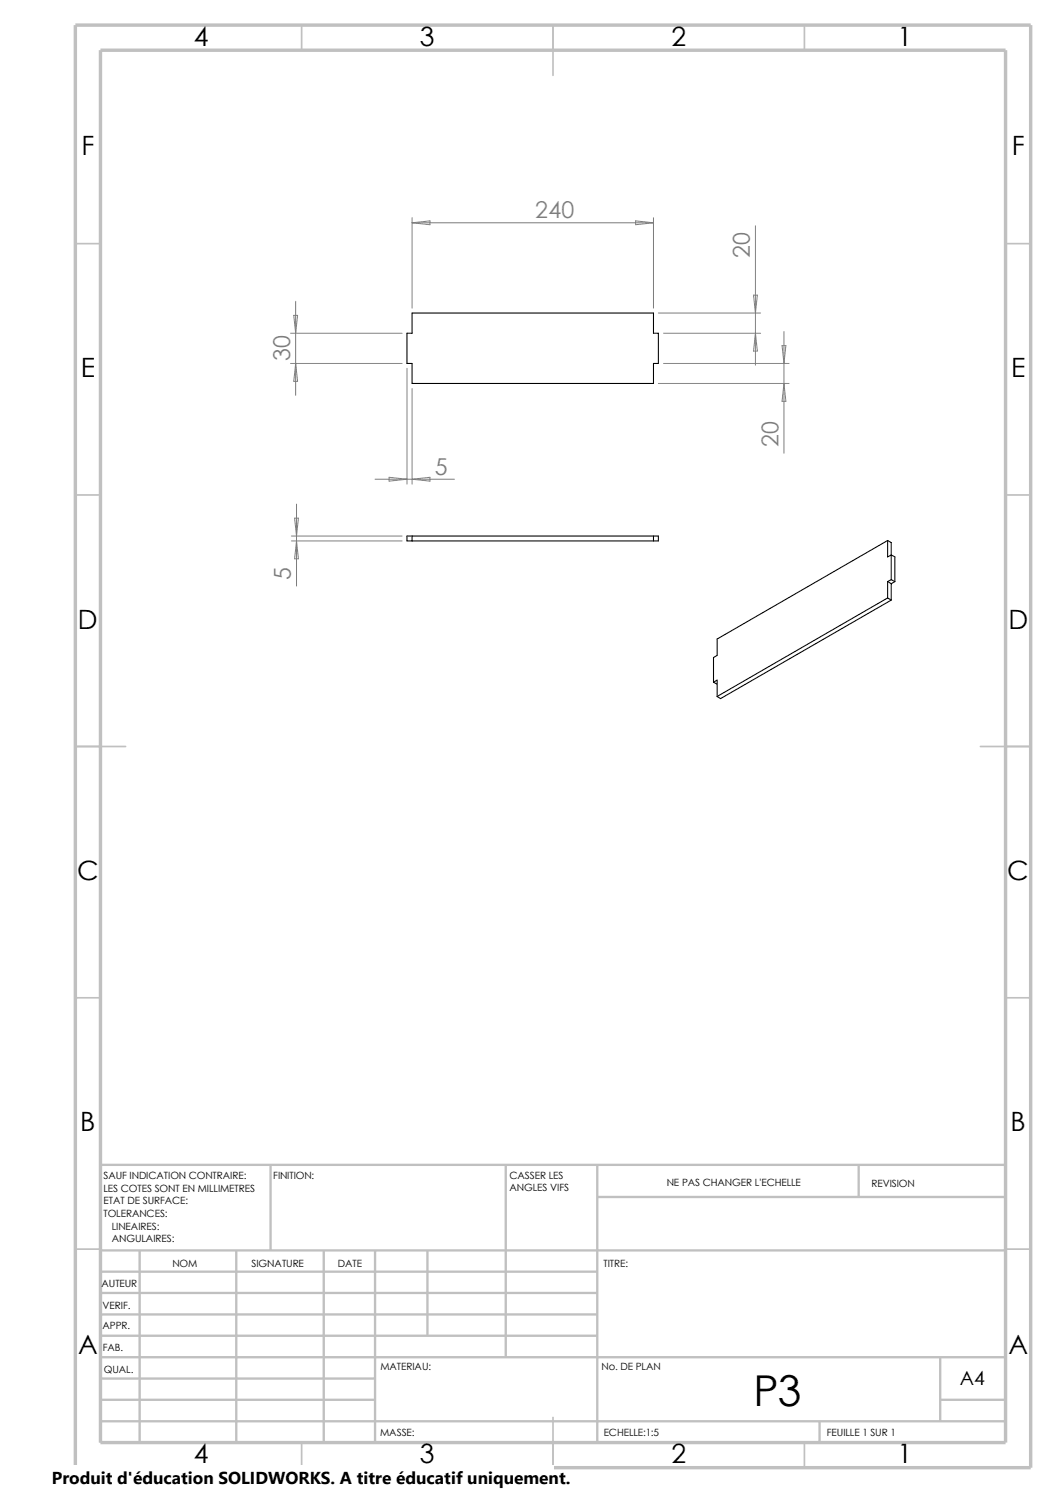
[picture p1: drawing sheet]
<svg xmlns="http://www.w3.org/2000/svg" width="210mm" height="297mm" viewBox="0 0 210 297" stroke-linecap="round" stroke-linejoin="round" font-family="sans-serif">
<g fill="none" stroke="#c0c0c0" stroke-width=".34">
<path d="M60 5v5M110 5v10M160 5v5M15 48.5h5M200 48.5h5M15 98.5h5M200 98.5h5M15 148.5h10M195 148.5h10M15 198.5h5M200 198.5h5M15 248.5h5"/>
<path d="M200 248.5h5M60 287v5M110 282v10M160 287v5"/>
</g>
<g fill="none" stroke="#c0c0c0" stroke-width=".47">
<path d="M53.8 231.7v17.1M100.6 231.7v38.3M118.8 231.7v55.3M118.8 238.1h81.2M170.8 231.7v6.4M200 231.7h-180v55.3M20 248.8h180M20 257.2h98.8M20 253h98.8M27.8 248.8v38.2M47 248.8v38.2M64.4 248.8v38.2"/>
<path d="M74.6 248.8v38.2M85 248.8v16.9M20 265.7h98.8M20 261.5h98.8M20 278.5h54.6M20 274.2h54.6M20 270h180M187 278.5h13M187 270v12.7M20 282.7h180M163 282.7v4.3"/>
</g>
<path d="M15 5h190v287h-190zM20 10h180v277h-180z" fill="none" stroke="#c0c0c0" stroke-width=".68" stroke-linecap="butt"/>
<g fill="none" stroke="#000" stroke-width=".21">
<path d="M82 62.3h48v4h.9v6h-.9v4h-48v-4h-1.1v-6h1.1zM80.9 106.6h50v1h-50zM82 106.6v1M130 106.6v1M176.5 107.5l-33.9 19.6v3.3l-.7 .4v4.9M176.5 107.5v3.3l.7-.4 .8 .4v4.9M176.5 115.7v3.3M176.5 107.5l.7 .4v7.4M176.5 119l-33.9 19.6M176.5 119l.7 .4M176.5 115.7l.7 .4M177.2 116.1v3.3"/>
<path d="M177.2 115.3l-.7 .4M177.2 119.4l-33.9 19.6-.7-.4M177.2 115.3l.8 .4M178 115.7l-.8 .4M141.9 135.7l.7-.4v3.3M141.9 135.7l.7 .4"/>
</g>
<g fill="none" stroke="#808080" stroke-width=".2">
<path d="M58.8 59.9v18.8M82 44.3l3.5-.4v.8zM82 43.3v18M82 44.3h48M126.4 43.9l3.6 .4-3.6 .4zM130 43.3v18M149.9 58.7h.7l-.4 3.6zM150.2 44.9v27.7M57.8 72.3h22.2M57.8 66.3h22.2M58.4 62.7h.8l-.4 3.6zM58.8 72.3l.4 3.6h-.8z"/>
<path d="M80.9 73.3v23M82 77.3v19M130.9 62.3h20.4M130.9 76.3h26M132 72.3h24.9M132 66.3h19.3M150.2 66.3l.4 3.5h-.7zM155.5 68.7h.8l-.4 3.6zM155.9 76.3l.4 3.5h-.8zM155.9 66v24.2M74.6 95.3h15.8M77.4 95l3.5 .3-3.5 .4z"/>
<path d="M82 95.3l3.5-.3v.7zM58 106.6h22M58 107.6h22M58.6 103.1h.8l-.4 3.5zM59 100.3v16.3M59 107.6l.4 3.6h-.8z"/>
</g>
<path d="M10.3 291.5h99.8v5.5h-99.8z" fill="#fff"/>
<text font-size="8.5" x="149.9" y="279.7">P3</text>
<g font-size="5.3">
<text x="38.5" y="9.1">4</text>
<text x="83.5" y="9.1">3</text>
<text x="133.5" y="9.1">2</text>
<text x="178.5" y="9.1">1</text>
<text x="16.2" y="30.8">F</text>
<text x="201.2" y="30.8">F</text>
<text x="16" y="75.1">E</text>
<text x="201.1" y="75.1">E</text>
<text x="15.5" y="125.1">D</text>
<text x="200.6" y="125.1">D</text>
<text x="15.3" y="175.1">C</text>
<text x="200.3" y="175.1">C</text>
<text x="16" y="225.1">B</text>
<text x="201" y="225.1">B</text>
<text x="15.5" y="269.3">A</text>
<text x="200.5" y="269.3">A</text>
<text x="38.5" y="291.1">4</text>
<text x="83.5" y="291.1">3</text>
<text x="133.5" y="291.1">2</text>
<text x="178.5" y="291.1">1</text>
</g>
<g font-size="4.6" fill="#808080">
<text x="106.4" y="43.4">240</text>
<text x="149.1" y="51.4" transform="rotate(-90 149.1 51.4)">20</text>
<text x="57.7" y="71.9" transform="rotate(-90 57.7 71.9)">30</text>
<text x="154.8" y="88.9" transform="rotate(-90 154.8 88.9)">20</text>
<text x="86.5" y="94.4">5</text>
<text x="57.9" y="115.3" transform="rotate(-90 57.9 115.3)">5</text>
</g>
<text font-size="3.9" x="190.9" y="275.5">A4</text>
<text font-size="3.4" x="10.3" y="295.2">Produit d'éducation SOLIDWORKS. A titre éducatif uniquement.</text>
<g font-size="2">
<text x="20.6" y="234.6">SAUF INDICATION CONTRAIRE:</text>
<text x="20.6" y="237.1">LES COTES SONT EN MILLIMETRES</text>
<text x="20.6" y="239.6">ETAT DE SURFACE:</text>
<text x="54.4" y="234.6">FINITION:</text>
<text x="101.3" y="237">ANGLES VIFS</text>
<text x="101.3" y="234.5">CASSER LES</text>
<text x="132.6" y="236">NE PAS CHANGER L'ECHELLE</text>
<text x="173.3" y="236.2">REVISION</text>
<text x="20.6" y="242.1">TOLERANCES:</text>
<text x="22.2" y="244.6">LINEAIRES:</text>
<text x="22.2" y="247.1">ANGULAIRES:</text>
<text x="50" y="252">SIGNATURE</text>
<text x="67.2" y="252">DATE</text>
<text x="120" y="252">TITRE:</text>
<text x="20.2" y="256.1">AUTEUR</text>
<text x="34.3" y="252.1">NOM</text>
<text x="20.4" y="260.4">VERIF.</text>
<text x="20.4" y="264.5">APPR.</text>
<text x="20.4" y="268.8">FAB.</text>
<text x="20.7" y="273.2">QUAL.</text>
<text x="75.6" y="272.5">MATERIAU:</text>
<text x="119.6" y="272.5">No. DE PLAN</text>
<text x="75.6" y="285.6">MASSE:</text>
<text x="120.1" y="285.6">ECHELLE:1:5</text>
<text x="164.5" y="285.6">FEUILLE 1 SUR 1</text>
</g>
</svg>
